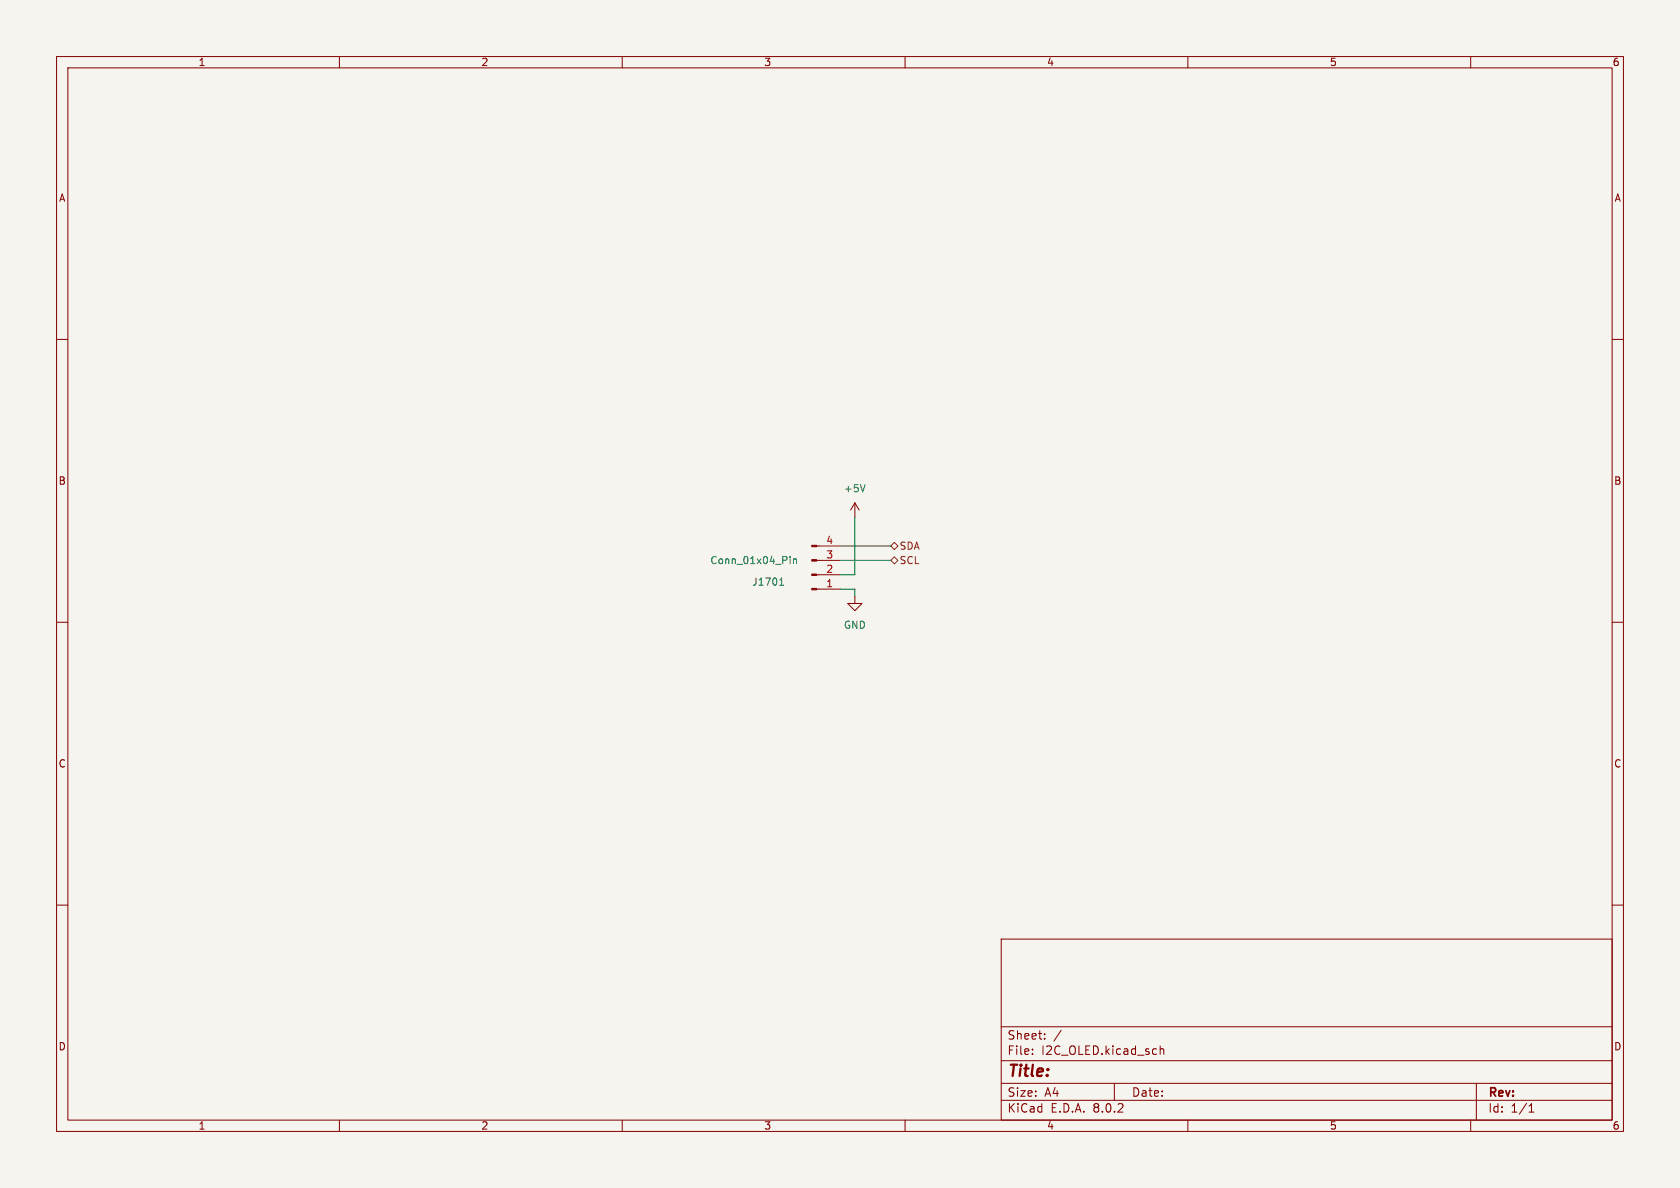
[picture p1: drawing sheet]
<svg xmlns="http://www.w3.org/2000/svg" width="297mm" height="210mm" viewBox="0 0 297 210" stroke-linecap="round" stroke-linejoin="round" font-family="sans-serif">
<path d="M0 0h297v210h-297z" fill="#f5f4ef" stroke="#f5f4ef" stroke-width=".18"/>
<g fill="none" stroke="#840000" stroke-width=".18">
<path d="M10 10h277v190h-277zM12 12h273v186h-273zM60 10v2M110 10v2M160 10v2M210 10v2M260 10v2M10 60h2M285 60h2M144.4 96.5h4.2M144.4 99.1h4.2M151.1 88.9l-.7 1.3"/>
<path d="M151.1 88.9v2.5M151.1 88.9l.8 1.3M10 110h2M144.4 101.6h4.2M144.4 104.1h4.2M151.1 105.4v1.3h1.3l-1.3 1.3-1.2-1.3h1.2M285 110h2M10 160h2M285 160h2M177 166h108v32h-108zM60 198v2M110 198v2"/>
<path d="M160 198v2M177 194.5h108M177 191.5h108M177 187.5h108M177 181.5h108M182.5 186.3v.1M182.5 185.5v.1M184.7 183.6v.1M184.7 182.8v.1M187.6 182.1l-1.3 2M197 191.5v3M205.1 184.9v1.5"/>
<path d="M205.1 185.5l.2-.1 .4 .1v.9M210 198v2M260 198v2M261 191.5v6.5M270.3 196.6h.9M270.3 195.5l.4-.4v1.5"/>
</g>
<path d="M139.7 98.4v.1M139.7 98.8v.8M140.3 98.8v.8M140.3 98.9l.2-.1 .3 .1v.7M152.9 85.7l-.4 1.2M137.8 103.4h.8M137.9 102.5l.3-.3v1.2" fill="none" stroke="#006464" stroke-width=".18"/>
<g fill="#840000" stroke="#840000" stroke-width=".18">
<path d="M143.5 96.4h.9v.2h-.9z"/>
<path d="M143.5 98.9h.9v.3h-.9z"/>
<path d="M143.5 101.5h.9v.2h-.9z"/>
<path d="M143.5 104h.9v.3h-.9z"/>
</g>
<path d="M157.5 99.1l.6-.7 .6 .7-.6 .6zM157.5 96.5l.6-.6 .6 .6-.6 .7z" fill="none" stroke="#725600" stroke-width=".18"/>
<path d="M148.6 96.5h8.9M148.6 99.1h8.9M151.1 91.4v10.2h-2.5M148.6 104.1h2.5v1.3" fill="none" stroke="#009600" stroke-width=".18"/>
<text font-size="2.8" fill="#840000" x="178" y="190.9">Title:</text>
<g font-size="2.1" fill="#840000">
<text x="178" y="184">Sheet:</text>
<text x="178" y="186.7">File:</text>
<text x="184.1" y="186.7">I2C_OLED.kicad_sch</text>
<text x="178" y="196.9">KiCad</text>
<text x="178" y="194.1">Size:</text>
<text x="184.7" y="194.1">A4</text>
<text x="185.7" y="196.9">E.D.A.</text>
<text x="193.3" y="196.9">8.0.2</text>
<text x="200" y="194.1">Date:</text>
<text x="263" y="194.3">Rev:</text>
<text x="263" y="196.9">Id:</text>
<text x="267.1" y="196.9">1/1</text>
</g>
<g font-size="1.8" fill="#840000">
<text x="35" y="11.9">1</text>
<text x="85" y="11.9">2</text>
<text x="135" y="11.9">3</text>
<text x="185" y="11.9">4</text>
<text x="235" y="11.9">5</text>
<text x="285" y="11.9">6</text>
<text x="10.3" y="35.9">A</text>
<text x="285.3" y="35.9">A</text>
<text x="10.3" y="85.9">B</text>
<text x="285.3" y="85.9">B</text>
<text x="10.3" y="135.9">C</text>
<text x="285.3" y="135.9">C</text>
<text x="10.3" y="185.9">D</text>
<text x="285.3" y="185.9">D</text>
<text x="35" y="199.9">1</text>
<text x="85" y="199.9">2</text>
<text x="135" y="199.9">3</text>
<text x="185" y="199.9">4</text>
<text x="235" y="199.9">5</text>
<text x="285" y="199.9">6</text>
</g>
<g font-size="1.8" fill="#006464">
<text x="149.1" y="87.2">+5V</text>
<text x="125.5" y="99.9">Conn_01x04_Pin</text>
<text x="132.9" y="103.7">J1701</text>
<text x="149.1" y="111.4">GND</text>
</g>
<g font-size="1.8" fill="#a90000">
<text x="146" y="101.3">2</text>
<text x="146" y="98.8">3</text>
<text x="146" y="96.3">4</text>
<text x="146" y="103.9">1</text>
</g>
<g font-size="1.8" fill="#725600">
<text x="158.9" y="99.9">SCL</text>
<text x="158.9" y="97.4">SDA</text>
</g>
</svg>
